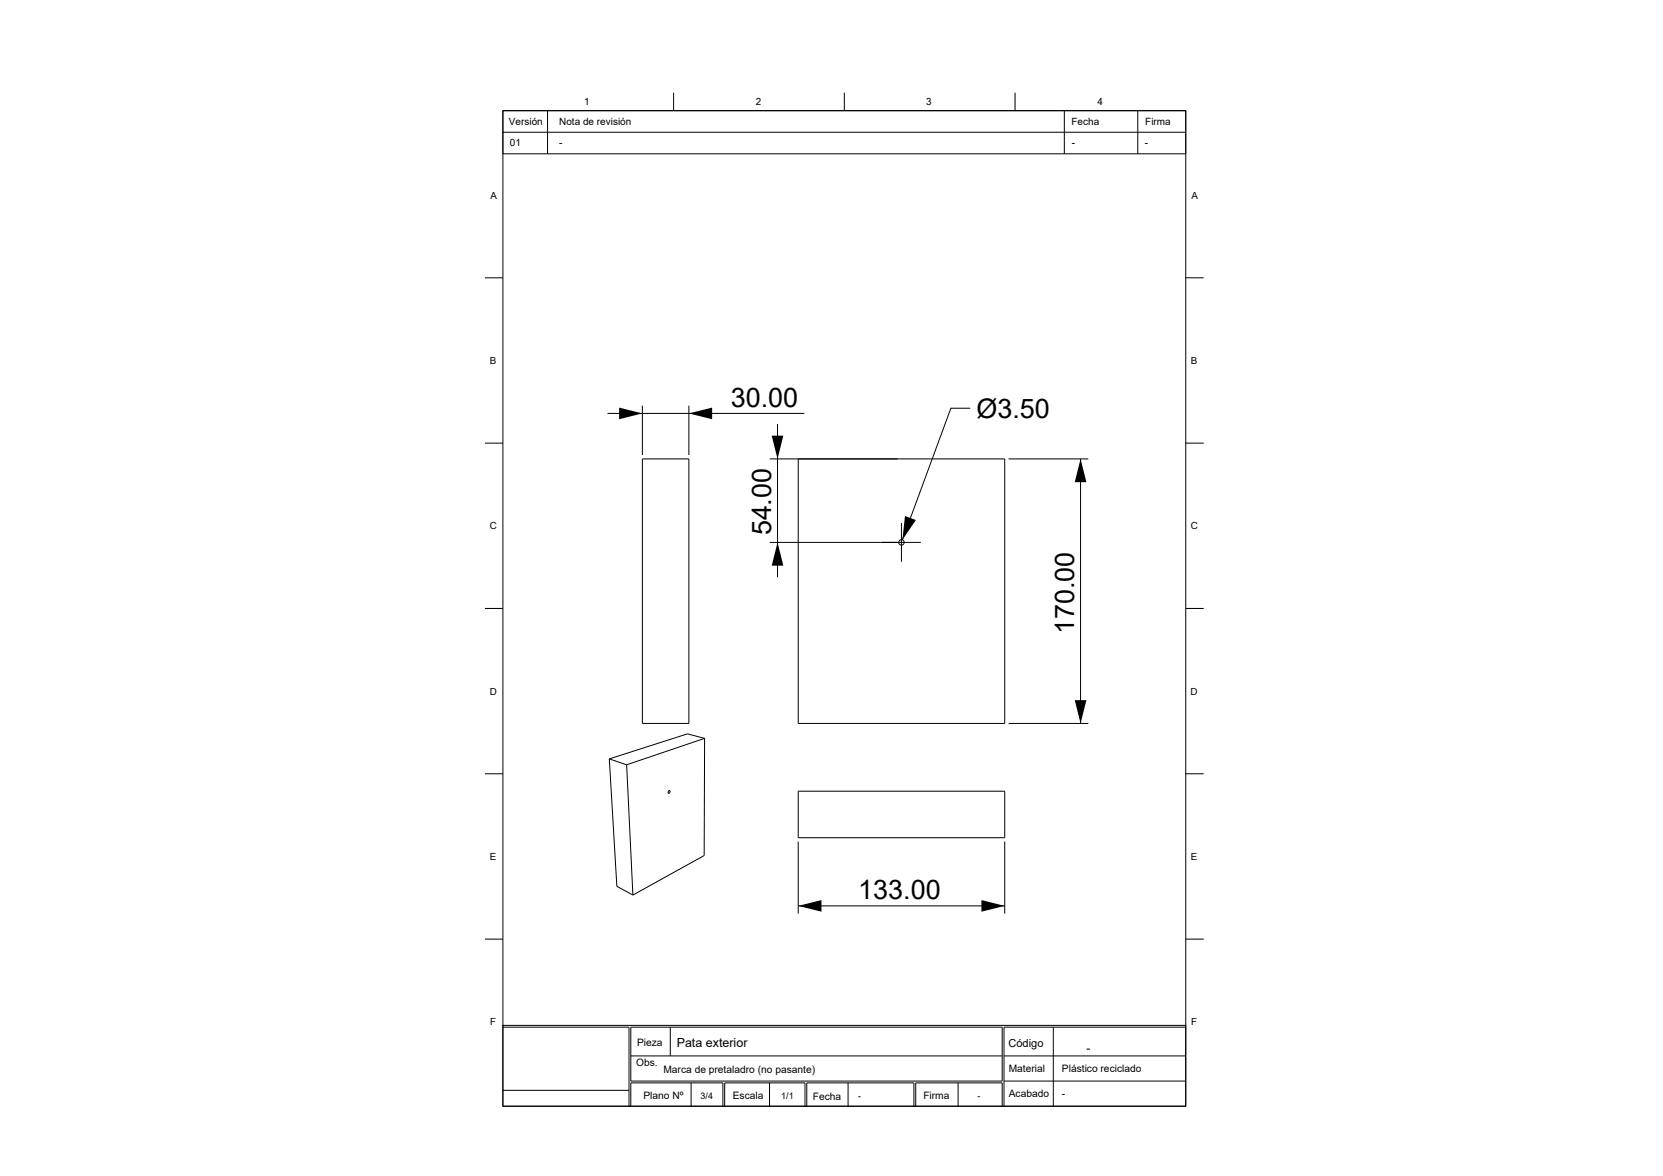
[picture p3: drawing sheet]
<svg xmlns="http://www.w3.org/2000/svg" width="420mm" height="297mm" viewBox="0 0 420 297" stroke-linecap="round" stroke-linejoin="round" font-family="sans-serif">
<g fill="none" stroke="#000" stroke-width=".25">
<path d="M127 28h172.5v10.8h-172.5zM127 28h172.5v251.4h-172.5zM127 33.4h172.5M138.3 28v10.8M170.1 23.4v4.6M213.2 23.4v4.6M256.4 23.4v4.6M268.8 28v10.8M287.4 28v10.8M122.5 70.2h4.5M299.5 70.2h4.5M122.5 111.9h4.5"/>
<path d="M153.4 104.4h49.7M162.2 102.5v12.4M162.2 115.9h11.8v66.8h-11.8zM174 102.5v12.4M194.4 115.9h59.3v66.8h-52.1v-66.8M196.4 107.1v38.7M245 103.1h-4.9l-12.2 33.2M254.7 115.9h20.2M272.9 115.9v66.8M299.5 111.9h4.5M194.4 137h38.2M227.7 132.1v9.8"/>
<path d="M122.5 153.7h4.5M299.5 153.7h4.5M122.5 195.4h4.5M153.9 191.7l1.9 32.1 4 2.3M153.9 191.7l4.4 1.4M158.3 193.1l1.5 32.9M178 186.5l-4.4-1.2-19.7 6.4M178 186.5l-.2 29.6-18 9.9M178 186.5l-19.7 6.6M201.6 199.8h52.1v11.8h-52.1zM254.7 182.7h20.2M299.5 195.4h4.5"/>
<path d="M201.6 212.5v18.2M253.7 212.5v18.2M122.5 237.2h4.5M201.6 228.8h52.1M299.5 237.2h4.5M127 259h172.5v20.4h-172.5zM127 259.4h31.9v20M159.3 259.4h93.8v13.6h-93.8zM169.3 259.4v7.3M266 259.4v20M299.5 259.4h-45.9v20M127 275.4h31.9"/>
<path d="M159.3 279.4v-5.9h23.3v5.9M159.3 266.7h93.8M174.5 273.5v5.9M183 279.4v-5.9h20.3v5.9M194.3 273.5v5.9M203.8 279.4v-5.9h27v5.9M214.2 273.5v5.9M231.3 279.4v-5.9h21.8v5.9M242 273.5v5.9M253.6 273h45.9M253.6 266.7h45.9"/>
<circle cx="227.7" cy="137" r=".68"/>
<circle cx="169" cy="200.1" r=".31"/>
</g>
<path d="M156.4 102.9l5.8 1.5-5.8 1.5zM174 104.4l5.9-1.5v3zM194.9 110h2.9l-1.4 5.9zM272.9 115.9l1.5 5.9h-3zM196.4 137l1.4 5.9h-2.9zM228.6 130.3l2.7 1-3.4 5zM271.4 176.8h3l-1.5 5.9zM201.6 228.8l5.9-1.5v3zM247.9 227.3l5.8 1.5-5.8 1.5z" fill="#000"/>
<g font-size="6.8">
<text x="184.6" y="102.8">30.00</text>
<text x="246.6" y="105.5">Ø3.50</text>
<text x="194.7" y="135.2" transform="rotate(-90 194.7 135.2)">54.00</text>
<text x="271.3" y="160.2" transform="rotate(-90 271.3 160.2)">170.00</text>
<text x="216.8" y="227.2">133.00</text>
</g>
<text font-size="3.2" x="170.9" y="264.3">Pata exterior</text>
<text font-size="2.9" x="274.4" y="265.6">-</text>
<text font-size="2.8" x="254.7" y="264.3">Código</text>
<g font-size="2.6">
<text x="160.6" y="269.2">Obs.</text>
<text x="160.9" y="264.2">Pieza</text>
<text x="167.6" y="270.9">Marca de pretaladro (no pasante)</text>
<text x="254.8" y="270.7">Material</text>
<text x="268.2" y="270.8">Plástico reciclado</text>
<text x="162.5" y="277.7">Plano Nº</text>
<text x="185.1" y="277.6">Escala</text>
<text x="205.3" y="277.7">Fecha</text>
<text x="233.2" y="277.6">Firma</text>
<text x="254.8" y="277.1">Acabado</text>
<text x="268.2" y="277">-</text>
</g>
<g font-size="2.5">
<text x="147.5" y="26.6">1</text>
<text x="190.9" y="26.6">2</text>
<text x="233.9" y="26.6">3</text>
<text x="277.2" y="26.6">4</text>
<text x="128.5" y="31.6">Versión</text>
<text x="141.2" y="31.6">Nota de revisión</text>
<text x="270.6" y="31.6">Fecha</text>
<text x="289.2" y="31.6">Firma</text>
<text x="128.8" y="37">01</text>
<text x="141.2" y="37">-</text>
<text x="270.7" y="37">-</text>
<text x="289.1" y="37">-</text>
<text x="123.9" y="50.2">A</text>
<text x="300.9" y="50.2">A</text>
<text x="123.7" y="91.9">B</text>
<text x="300.7" y="91.9">B</text>
<text x="123.7" y="133.7">C</text>
<text x="300.7" y="133.7">C</text>
<text x="123.7" y="175.5">D</text>
<text x="300.7" y="175.5">D</text>
<text x="123.7" y="217.2">E</text>
<text x="300.7" y="217.2">E</text>
<text x="123.8" y="259">F</text>
<text x="300.8" y="259">F</text>
</g>
<g font-size="2.3">
<text x="176.9" y="277.7">3/4</text>
<text x="197.3" y="277.7">1/1</text>
<text x="216.7" y="277.7">-</text>
<text x="246.9" y="277.5">-</text>
</g>
</svg>
